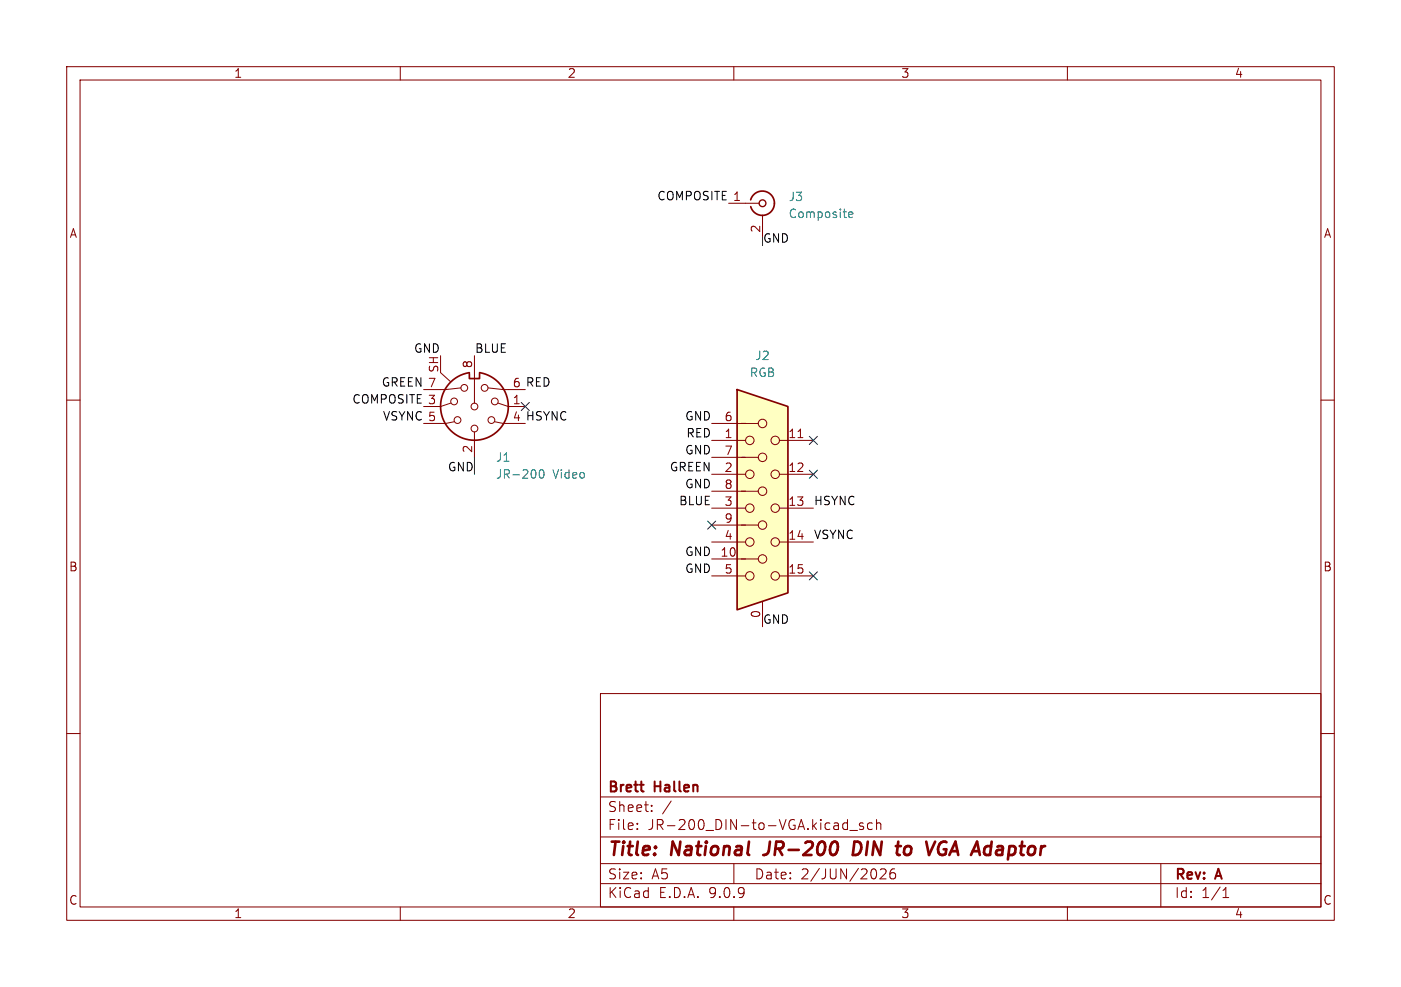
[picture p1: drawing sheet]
<svg xmlns="http://www.w3.org/2000/svg" width="210mm" height="148mm" viewBox="0 0 210 148" stroke-linecap="round" stroke-linejoin="round" font-family="sans-serif">
<g fill="none" stroke="#840000" stroke-width=".15">
<path d="M10 10h190v128h-190zM12 12h186v124h-186zM60 10v2M110 10v2M160 10v2M10 60h2M198 60h2M10 110h2M90 104h108v32h-108zM90 119.5h108M198 110h2M60 136v2"/>
<path d="M90 132.5h108M90 129.5h108M90 125.5h108M95.5 124.2v.2M95.5 123.5v.1M97.7 121.5v.2M97.7 120.8v.1M100.6 120.1l-1.3 1.9M110 136v2M110 129.5v3M126.5 124.3h.5M126.5 123.5h.5"/>
<path d="M127 122.9v1.5M127.4 124.5h1.1M129.4 123.5l-.4-.1-.2 .2 .1 .2 .5 .2v.3h-.6M130.8 123.5l-.5-.1-.3 .3v.4l.2 .2h.6M131.4 123.5a.37 .37 0 0 1 .6 .1v.8M131.4 122.9v1.5M132 130.4l.2-.1 .5 .1a.41 .41 0 0 1 .1 .5l-.9 .9h.9M134.1 130.3a.59 .59 0 0 0-.7 .6v.6l.1 .2 .5 .1 .2-.2 .1-.5-.2-.2h-.4l-.3 .2M160 136v2M174 129.5v6.5M183.3 134.6h.9M183.3 133.5l.5-.4v1.5"/>
</g>
<path d="M114.9 128.1l-.5 .1M128.8 126.3l-.7-.1-.3 2h.5l.5-.3M136.3 126.9a.62 .62 0 0 0-.7 .4v.7a.52 .52 0 0 0 .7 .1M141.5 127.4h.3M141.7 126.2a1.13 1.13 0 0 0-1 .7 1.13 1.13 0 0 0 .2 1.2 .73 .73 0 0 0 .9-.1" fill="none" stroke="#840000" stroke-width=".4"/>
<path d="M110.5 58.4l7.6 2.6v27.9l-7.6 2.5z" fill="#ffffc2"/>
<path d="M112.5 30a1.81 1.81 0 0 1 2.8-1 1.81 1.81 0 0 1 0 2.9 1.81 1.81 0 0 1-2.8-.9M70.4 56v.8h1.5v-.8M70.4 55.9a5.1 5.1 0 0 0-3.6 7.8 5.1 5.1 0 0 0 8.6 0 5.1 5.1 0 0 0-3.5-7.8M110.5 58.4l7.6 2.6v27.9l-7.6 2.5z" fill="none" stroke="#840000" stroke-width=".25"/>
<g fill="none" stroke="#840000" stroke-width=".15">
<path d="M109.2 30.5h4.6M114.3 32.3v3.3M66 55.9l1.6 1.4M69.1 58.2l-2.3 .2h-3.3M71.1 53.3v7.2M73.2 58.2l2.2 .2h3.3M67.6 60.5l-1.6 .5h-2.5M68.1 63.2l-1.3 .3h-3.3M71.1 64.8v3.8M74.2 63.2l1.2 .3h.8M74.7 60.5l1.5 .5h2.5M106.7 68.6h7"/>
<path d="M106.7 63.5h7M106.7 73.7h7M106.7 78.7h7M106.7 66h5.1M106.7 71.1h5.1M106.7 76.2h5.1M116.8 66h5.1M116.8 71.1h5.1M116.8 76.2h5.1M119.6 65.6h.7M106.7 83.8h7M106.7 81.3h5.1"/>
<path d="M106.7 86.4h5.1M114.3 90.2v3.8M116.8 81.3h5.1M116.8 86.4h5.1"/>
<circle cx="69.6" cy="58.2" r=".51"/>
<circle cx="72.6" cy="58.2" r=".51"/>
<circle cx="68.1" cy="60.2" r=".51"/>
<circle cx="68.6" cy="63" r=".51"/>
<circle cx="71.1" cy="64.3" r=".51"/>
<circle cx="71.1" cy="61" r=".51"/>
<circle cx="73.7" cy="63" r=".51"/>
<circle cx="74.2" cy="60.2" r=".51"/>
<circle cx="112.4" cy="76.2" r=".63"/>
<circle cx="112.4" cy="66" r=".63"/>
<circle cx="112.4" cy="71.1" r=".63"/>
<circle cx="114.3" cy="63.5" r=".63"/>
<circle cx="114.3" cy="73.7" r=".63"/>
<circle cx="114.3" cy="68.6" r=".63"/>
<circle cx="114.3" cy="78.7" r=".63"/>
<circle cx="116.2" cy="66" r=".63"/>
<circle cx="116.2" cy="76.2" r=".63"/>
<circle cx="116.2" cy="71.1" r=".63"/>
<circle cx="112.4" cy="86.4" r=".63"/>
<circle cx="112.4" cy="81.3" r=".63"/>
<circle cx="114.3" cy="83.8" r=".63"/>
<circle cx="116.2" cy="81.3" r=".63"/>
<circle cx="116.2" cy="86.4" r=".63"/>
</g>
<circle cx="114.3" cy="30.5" r=".51" fill="none" stroke="#840000" stroke-width=".2"/>
<path d="M127.2 32.2l.6-.1v-.3h-.4l-.2 .2 .1 .6h.5M80.9 70.6l.2-.2a.69 .69 0 0 1 .5 .6 .69 .69 0 0 1-.2 .6l-.2 .1a.69 .69 0 0 1-.3-1.1z" fill="none" stroke="#008484" stroke-width=".15"/>
<path d="M71.1 68.6v2.5" fill="none" stroke="#008400" stroke-width=".15"/>
<path d="M78.1 60.4l1.2 1.2M79.3 60.4l-1.2 1.2M106.1 78.1l1.2 1.2M107.3 78.1l-1.2 1.2M121.3 70.5l1.2 1.2M121.3 65.4l1.2 1.2M122.5 70.5l-1.2 1.2M122.5 65.4l-1.2 1.2M121.3 85.8l1.2 1.2M122.5 85.8l-1.2 1.2" fill="none" stroke="#000084" stroke-width=".15"/>
<g font-size="2.8" fill="#840000">
<text x="91" y="128.9">Title:</text>
<text x="100.7" y="128.9">National</text>
<text x="115.5" y="128.9">JR-200</text>
<text x="129.5" y="128.9">DIN</text>
<text x="136.9" y="128.9">to</text>
<text x="142.2" y="128.9">VGA Adaptor</text>
</g>
<g font-size="2.1" fill="#840000">
<text x="91" y="119.2">Brett</text>
<text x="98.2" y="119.2">Hallen</text>
<text x="91" y="124.7">File:</text>
<text x="91" y="122">Sheet:</text>
<text x="97.1" y="124.7">JR-200_DIN-to-VGA.kicad_sch</text>
<text x="91" y="134.9">KiCad</text>
<text x="91" y="132.1">Size:</text>
<text x="97.7" y="132.1">A5</text>
<text x="98.7" y="134.9">E.D.A.</text>
<text x="106.3" y="134.9">9.0.9</text>
<text x="113" y="132.1">Date:</text>
<text x="120" y="132.1">2/JUN/2026</text>
<text x="176" y="132.3">Rev:</text>
<text x="176" y="134.9">Id:</text>
<text x="180.1" y="134.9">1/1</text>
<text x="182.4" y="132.3">A</text>
</g>
<g font-size="1.8" fill="#840000">
<text x="35" y="11.9">1</text>
<text x="85" y="11.9">2</text>
<text x="135" y="11.9">3</text>
<text x="185" y="11.9">4</text>
<text x="10.3" y="35.9">A</text>
<text x="114" y="35" transform="rotate(-90 114 35)">2</text>
<text x="198.4" y="35.9">A</text>
<text x="65.8" y="56" transform="rotate(-90 65.8 56)">SH</text>
<text x="70.9" y="55.3" transform="rotate(-90 70.9 55.3)">8</text>
<text x="76.8" y="60.7">1</text>
<text x="108.5" y="63.2">6</text>
<text x="108.5" y="65.8">1</text>
<text x="118.1" y="65.8">11</text>
<text x="70.9" y="68" transform="rotate(-90 70.9 68)">2</text>
<text x="108.5" y="68.3">7</text>
<text x="108.5" y="70.9">2</text>
<text x="118.1" y="70.9">12</text>
<text x="108.5" y="73.4">8</text>
<text x="108.5" y="75.9">3</text>
<text x="118.1" y="75.9">13</text>
<text x="107.9" y="83.6">10</text>
<text x="108.5" y="78.5">9</text>
<text x="108.5" y="81">4</text>
<text x="118.1" y="81">14</text>
<text x="10.3" y="85.9">B</text>
<text x="108.5" y="86.1">5</text>
<text x="118.1" y="86.1">15</text>
<text x="198.3" y="85.9">B</text>
<text x="10.3" y="135.9">C</text>
<text x="35" y="137.9">1</text>
<text x="85" y="137.9">2</text>
<text x="135" y="137.9">3</text>
<text x="185" y="137.9">4</text>
<text x="198.3" y="135.9">C</text>
</g>
<g font-size="1.8">
<text x="98.4" y="30.1">COMPOSITE 1</text>
<text x="62" y="53">GND</text>
<text x="71.1" y="53">BLUE</text>
<text x="57.1" y="58.1">GREEN 7</text>
<text x="76.8" y="58.2">6 RED</text>
<text x="52.7" y="60.6">COMPOSITE 3</text>
<text x="57.3" y="63.2">VSYNC 5</text>
<text x="76.8" y="63.2">4 HSYNC</text>
<text x="102.6" y="63.2">GND</text>
<text x="102.8" y="65.7">RED</text>
<text x="67" y="70.8">GND</text>
<text x="100.3" y="70.8">GREEN</text>
<text x="102.6" y="68.2">GND</text>
<text x="101.7" y="75.9">BLUE</text>
<text x="102.6" y="73.3">GND</text>
<text x="121.9" y="75.9">HSYNC</text>
<text x="102.6" y="83.5">GND</text>
<text x="121.9" y="80.9">VSYNC</text>
<text x="102.6" y="86">GND</text>
<text x="114" y="92.8" transform="rotate(-90 114 92.8)">0</text>
<text x="114.3" y="93.6">GND</text>
</g>
<g font-size="1.8" fill="#008484">
<text x="118.1" y="30.4">J3</text>
<text x="118.1" y="32.9">Composite</text>
<text x="112.3" y="56.7">RGB</text>
<text x="113.1" y="54.2">J2</text>
<text x="74.2" y="69.4">J1</text>
<text x="74.2" y="72">JR-200</text>
<text x="82.9" y="72">Video</text>
</g>
<text font-size="1.8" fill="#008400" x="114.3" y="36.5">GND</text>
</svg>
